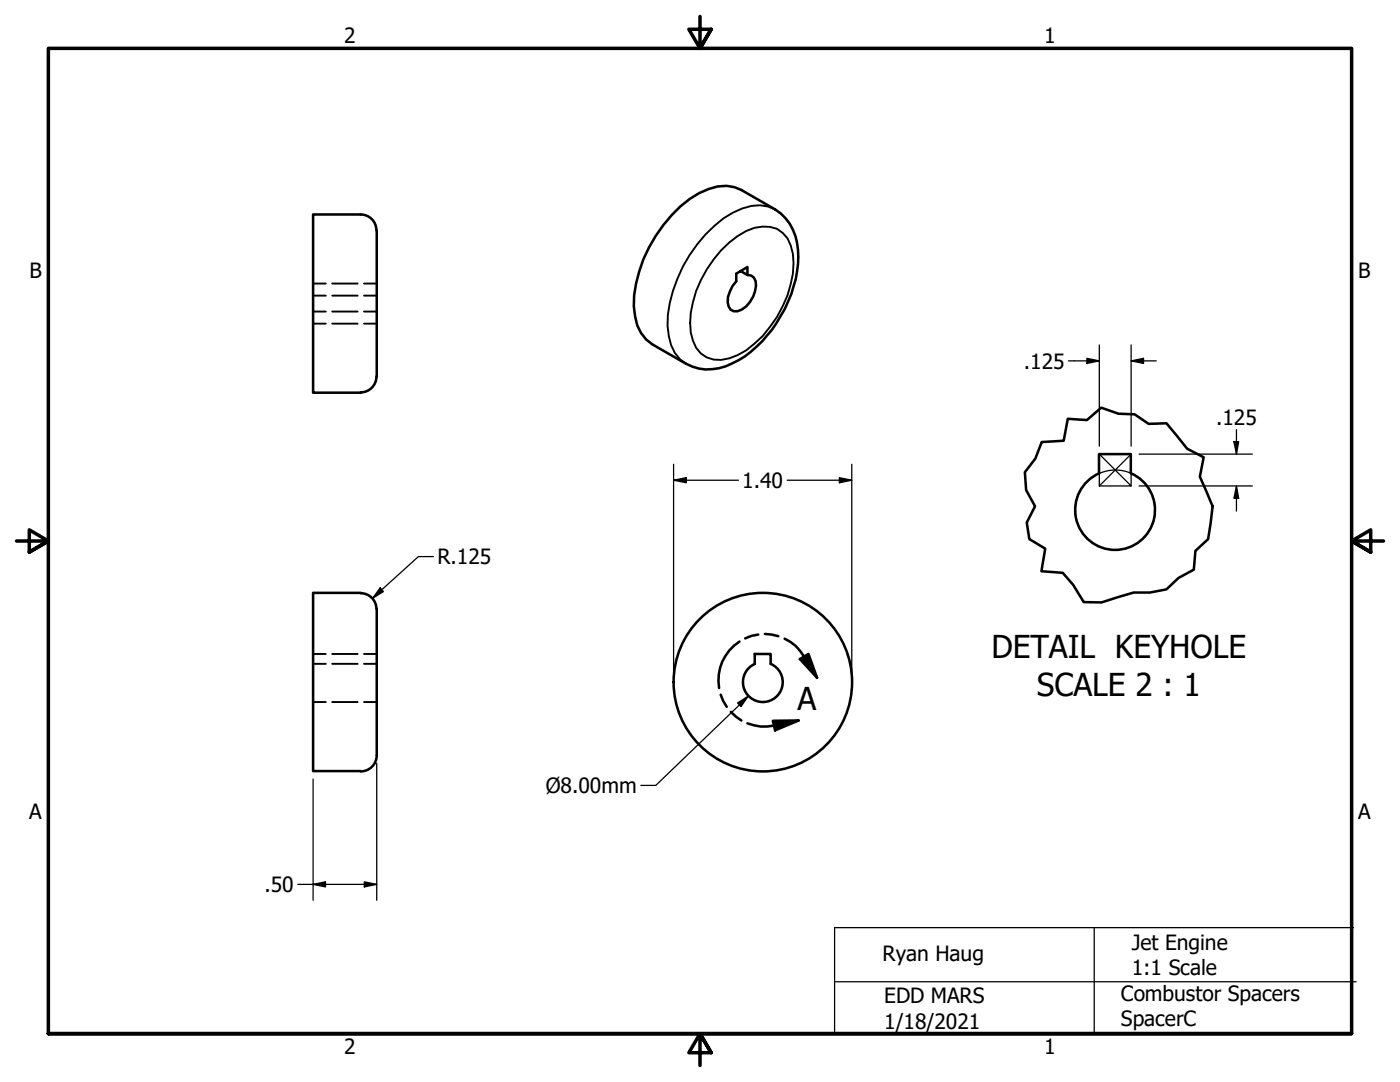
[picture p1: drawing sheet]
<svg xmlns="http://www.w3.org/2000/svg" width="279mm" height="216mm" viewBox="0 0 279 216" stroke-linecap="round" stroke-linejoin="round" font-family="sans-serif">
<!-- layer: Hidden (ANSI) -->
<g fill="none" stroke="#000" stroke-width=".38">
<path d="M62.5 59h2.5M62.5 56.6h2.5M66.3 59h5.1M66.3 56.6h5.1M72.6 59h2.6M72.6 56.6h2.6M62.5 62.2h2.5M62.5 64.6h2.5M66.3 62.2h5.1M66.3 64.6h5.1M72.6 62.2h2.6M72.6 64.6h2.6"/>
<path d="M62.5 130.5h2.5M62.5 132.5h2.5M66.3 130.5h5.1M66.3 132.5h5.1M72.6 130.5h2.6M72.6 132.5h2.6M62.5 140.1h2.5M66.3 140.1h5.1M72.6 140.1h2.6"/>
</g>
<!-- layer: Visible (ANSI) -->
<g fill="none" stroke="#000" stroke-width=".51">
<path d="M75.1 45.9a3.1 3.1 0 0 0-3.1-3.1h-9.5v35.6h9.5M75.2 46v29.2M134 42.9a17.8 17.8 0 0 1 9.2-5.7l1.8-.1 1.6 .2 1.4 .6 6.7 3.9a10.6 10.6 0 0 1 4.6 9.4 26.1 26.1 0 0 1-10.6 19.9 12.4 12.4 0 0 1-9.3 2.4l-2.5-.9-6.7-3.9a7.7 7.7 0 0 1-3.5-5.6 17.8 17.8 0 0 1 .9-8.9 29 29 0 0 1 6.4-11.3zM147.8 54.1l1.4 .8v-1.6l-2.3 1.3v1.5a6.5 6.5 0 0 0-1.7 4.2 1.69 1.69 0 0 0 .9 1.7 1.69 1.69 0 0 0 1.9-.2 6 6 0 0 0 2.8-5.7l-.4-.7-.5-.4-.7-.1M75.1 75.2a3.1 3.1 0 0 1-3.1 3.1M219.3 94.4v-3.8h6.4v3.8M219.4 94.4a8 8 0 0 0-3.2 12.2 8 8 0 0 0 12.6 0 8 8 0 0 0-3.1-12.2M72 118.4a3.1 3.1 0 0 1 3.1 3.1M72 118.3h-9.5v35.6h9.5M75.2 121.5v29.2M150.6 132.5v-2h3.2v2a4 4 0 0 1 1.6 6 4 4 0 0 1-6.3 0 4 4 0 0 1 1.6-6M75.2 150.7a3.2 3.2 0 0 1-3.2 3.2"/>
<circle cx="152.2" cy="136.1" r="17.8"/>
</g>
<!-- layer: Visible Narrow (ANSI) -->
<path d="M143.9 50a15.8 15.8 0 0 1 6.7-4.5 5.9 5.9 0 0 1 5.6 1 8 8 0 0 1 2.2 6 23 23 0 0 1-9.5 17.4 9.6 9.6 0 0 1-6.5 1.9 5.2 5.2 0 0 1-4.1-3.8 13.3 13.3 0 0 1 0-7.7 23.9 23.9 0 0 1 5.6-10.3zM154.7 41.8a7.6 7.6 0 0 0-6.6-.2 23.2 23.2 0 0 0-10.5 9.3 26.6 26.6 0 0 0-4.4 14.1 9.7 9.7 0 0 0 2.5 6.7l1.2 .9" fill="none" stroke="#000" stroke-width=".38"/>
<!-- layer: Break Line (ANSI) -->
<path d="M207.9 88.2l4.4-.3 .8-4.3 3.8 .2 2.9-2.5 3.4 1.2 3.2 .2 2.8 1.9 3.6-.1 4.1 5 3.3 1.7-.7 3.9 2.5 5.9-.9 6.6-2.5 2.3-.3 3.8-3.1 1.6-2.4 2.3-3.3 .6h-3.2l-6.5 2-3.5-.1-2.1-3.4-2.1-2.4-4.3-.3 .8-4.5-3.2-1.9-.5-3.3 1.7-3.3-1.8-3.2-.3-3.6 2.1-2.7z" fill="none" stroke="#000" stroke-width=".51"/>
<!-- layer: Detail Boundary (ANSI) -->
<path d="M143.8 138.6l.5 1.3 .7 1.1M147.6 128a9.1 9.1 0 0 0-4.1 9.3M151.3 126.6l-1.3 .3-1.3 .5M152.7 126.5l2.6 .4M156.6 127.4a8.3 8.3 0 0 1 3.9 3.6l2.6 4.3M159.6 131.5l1.8-1 1.7 4.8zM145.9 142l2.1 1.8M154.2 143.8h5.2l-4.7 1.9zM159.4 143.8l-4.9 1a8.8 8.8 0 0 1-5.3-.5" fill="none" stroke="#000" stroke-width=".51"/>
<g fill="#000">
<path d="M159.6 131.5l1.8-1 1.7 4.8z" fill-rule="evenodd"/>
<path d="M154.2 143.8h5.2l-4.7 1.9z" fill-rule="evenodd"/>
</g>
<!-- layer: Border (ANSI) -->
<path d="M139.7 3.3v6.4l-2.2-3.9h4.4l-2.2 3.9 2.2-3.9M3.3 107.9h6.4l-3.9-2.2v4.5l3.9-2.3-3.9 2.3M276.1 107.9h-6.4l3.9-2.2v4.5l-3.9-2.3 3.9 2.3M9.7 206.2v-196.5h260v196.5h-260h260M141.9 210.1l-2.2-3.9 2.2 3.9h-4.4l2.2-3.9v6.4" fill="none" stroke="#000" stroke-width=".7"/>
<!-- layer: Sketch Geometry (ANSI) -->
<g fill="none" stroke="#000" stroke-width=".25">
<path d="M219.4 90.6l6.3 6.4h-6.3zM219.4 90.6h6.3v6.4M225.7 90.6l-6.3 6.4M166.6 195.9h104M218.4 185.1v21.2M270.1 185.1h-103.5v21.2"/>
<circle cx="222.6" cy="101.8" r="8"/>
</g>
<!-- layer: Dimension (ANSI) -->
<g fill="none" stroke="#000" stroke-width=".25">
<path d="M213.2 72h6.2M216.9 71.5l2.5 .5-2.5 .5zM219.4 68.8v20.2M225.7 72l2.5-.5v1zM225.7 72h5.1M225.7 68.8v20.2M134.4 95.8l2.6-.5v1zM134.4 95.8h13M134.4 92.6v41.9M157.1 95.8h12.9M167.5 95.3l2.5 .5-2.5 .5zM170 92.6v41.9"/>
<path d="M227.3 90.6h22.6M227.3 97h22.6M246.3 88.1h.9l-.4 2.5zM246.8 97l.4 2.4h-.9zM246.8 85.7v4.9M246.8 97v5M75.9 117.3l.6 .7-2.1 1.4zM86.5 111.1h-3l-9.1 8.3M149.4 138.9l-18.5 17.8h-3M62.5 155.4v24.2M75.2 152.3v27.3M147.2 140.3l2.2-1.4-1.5 2.1z"/>
<path d="M59.4 176.5h15.8M62.5 176.5l2.5-.5v1zM72.7 176l2.5 .5-2.5 .5z"/>
</g>
<g fill="#000">
<path d="M216.9 71.5l2.5 .5-2.5 .5z" fill-rule="evenodd"/>
<path d="M225.7 72l2.5-.5v1z" fill-rule="evenodd"/>
<path d="M134.4 95.8l2.6-.5v1z" fill-rule="evenodd"/>
<path d="M167.5 95.3l2.5 .5-2.5 .5z" fill-rule="evenodd"/>
<path d="M246.3 88.1h.9l-.4 2.5z" fill-rule="evenodd"/>
<path d="M246.8 97l.4 2.4h-.9z" fill-rule="evenodd"/>
<path d="M75.9 117.3l.6 .7-2.1 1.4z" fill-rule="evenodd"/>
<path d="M147.2 140.3l2.2-1.4-1.5 2.1z" fill-rule="evenodd"/>
<path d="M62.5 176.5l2.5-.5v1z" fill-rule="evenodd"/>
<path d="M72.7 176l2.5 .5-2.5 .5z" fill-rule="evenodd"/>
</g>
<g font-size="6.3">
<text x="197.9" y="131.4">DETAIL KEYHOLE</text>
<text x="159.1" y="141.7">A</text>
<text x="206.9" y="138.9">SCALE 2 : 1</text>
</g>
<g font-size="4.2">
<text x="68.7" y="8.6">2</text>
<text x="208.4" y="8.6">1</text>
<text x="5.9" y="55.5">B</text>
<text x="271.1" y="55.5">B</text>
<text x="204.3" y="73.5">.125</text>
<text x="242.7" y="84.8">.125</text>
<text x="148.1" y="97.3">1.40</text>
<text x="87.3" y="112.6">R.125</text>
<text x="108.9" y="158.2">Ø8.00mm</text>
<text x="5.8" y="163.4">A</text>
<text x="271" y="163.4">A</text>
<text x="52.8" y="178">.50</text>
<text x="176.1" y="191.7">Ryan Haug</text>
<text x="225.9" y="189.5">Jet Engine</text>
<text x="225.9" y="194.5">1:1 Scale</text>
<text x="176.5" y="200.2">EDD MARS</text>
<text x="223.7" y="199.6">Combustor Spacers</text>
<text x="176.5" y="205.2">1/18/2021</text>
<text x="223.7" y="204.7">SpacerC</text>
<text x="68.7" y="210.3">2</text>
<text x="208.4" y="210.3">1</text>
</g>
</svg>
